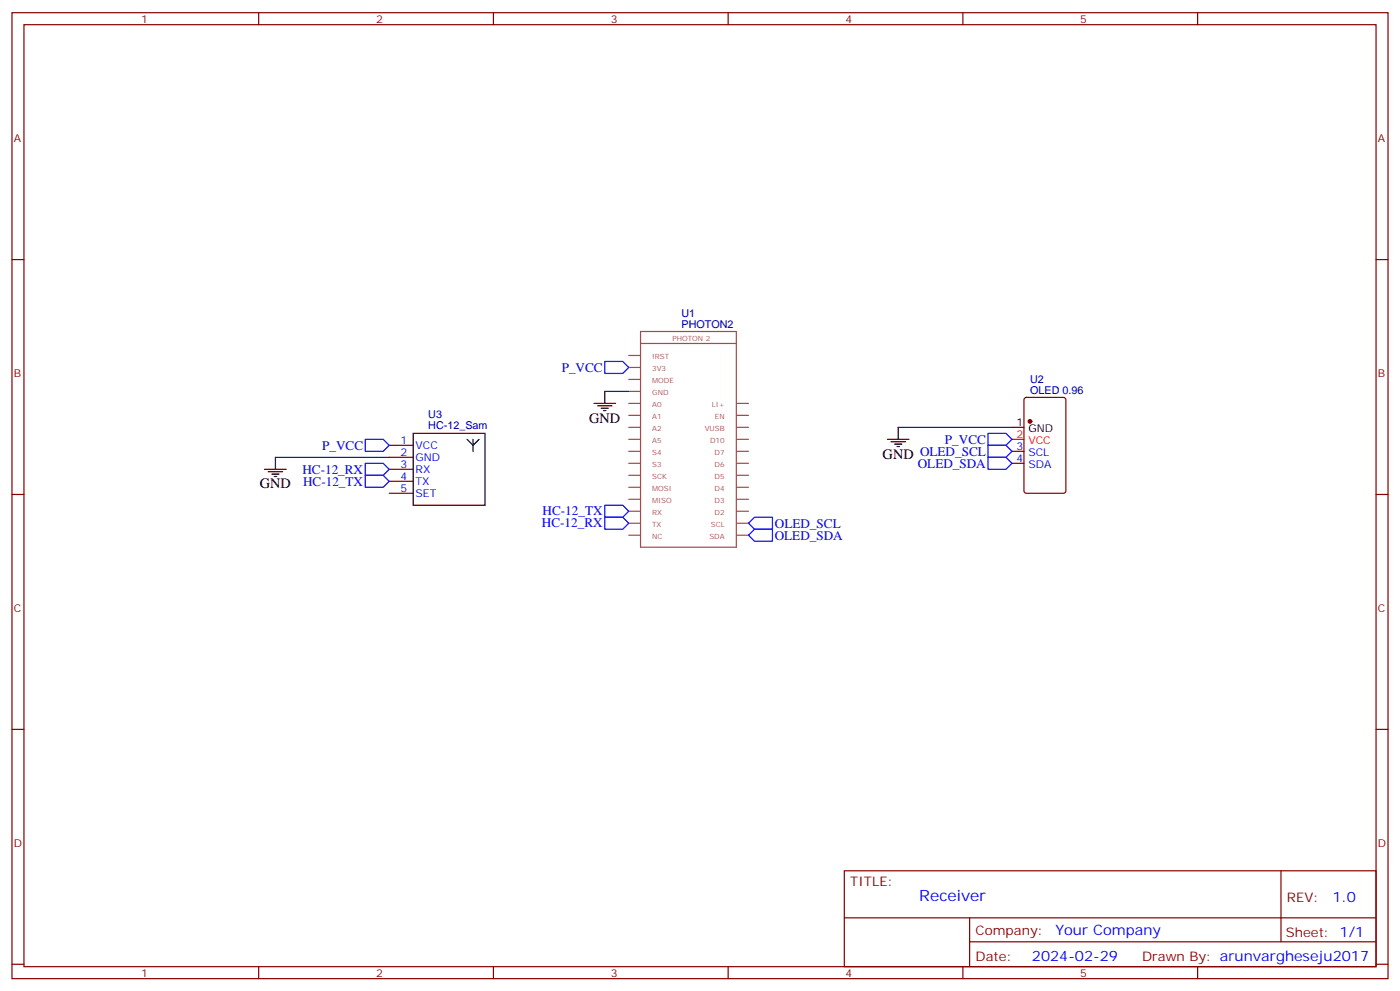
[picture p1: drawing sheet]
<svg xmlns="http://www.w3.org/2000/svg" width="412mm" height="292mm" viewBox="0 0 412 292" stroke-linecap="round" stroke-linejoin="round" font-family="sans-serif">
<g fill="none" stroke="#870000" stroke-width=".35">
<path d="M3.5 3.7h405.4v284.4h-405.4zM7.1 7.3h398.2v277.3h-398.2zM76.2 3.7v3.6M145.3 3.7v3.6M214.5 3.7v3.6M283.6 3.7v3.6M352.8 3.7v3.6M3.5 76.4h3.6M405.3 76.4h3.6M301.9 117.2l.4-.2h11l.6 .4 .1 27.1-.5 .6-11.2 .1-.6-.5-.1-27zM114.7 131.1h7M114.7 134.6h7"/>
<path d="M114.7 138.1h7M298.1 132.9h3.5M298.1 136.4h3.5M3.5 145.6h3.6M114.7 141.7h7M114.7 145.2h7M405.3 145.6h3.6M3.5 214.7h3.6M405.3 214.7h3.6M248.7 256.3h156.6v28.3h-156.6zM377.3 256.4v20.8M248.7 270.2h156.5"/>
<path d="M285.6 277.2h119.6M285.6 270.2v14.1M3.5 283.8h3.6M76.2 284.6v3.5M145.3 284.6v3.5M214.5 284.6v3.5M283.6 284.6v3.5M352.8 284.6v3.5M405.3 283.8h3.6"/>
</g>
<g fill="none" stroke="#a64a4a" stroke-width=".35">
<path d="M188.7 97.6h28.2v63.5h-28.2zM185.2 104.6h3.5M185.2 108.2h3.5M185.2 111.7h3.5M185.2 115.2h3.5M185.2 118.7h3.5M188.7 101.1h28.2M217 118.7h3.5M185.2 122.3h3.5M185.2 125.8h3.5M185.2 129.3h3.5M185.2 132.9h3.5"/>
<path d="M185.2 136.4h3.5M185.2 139.9h3.5M217 122.3h3.5M217 125.8h3.5M217 129.3h3.5M217 132.9h3.5M217 136.4h3.5M217 139.9h3.5M185.2 143.4h3.5M185.2 147h3.5M185.2 150.5h3.5M185.2 154h3.5"/>
<path d="M185.2 157.6h3.5M217 143.4h3.5M217 147h3.5M217 150.5h3.5M217 154h3.5M217 157.6h3.5"/>
</g>
<circle cx="303.4" cy="124" r=".53" fill="#870000" stroke="#870000" stroke-width=".35"/>
<g fill="none" stroke="#000" stroke-width=".35">
<path d="M175 118.7h6.3M176 119.5h4.3M178.2 115.2v3.5M78 138.1h6.3M79 138.9h4.3M80.1 139.6h2.1M81.1 134.6v3.5M121.7 127.6h21.2v21.1h-21.2zM137.6 129.3l1.7 1.8v1.8M139.3 129.3v1.8l1.8-1.8M177.1 120.2h2.1M177.8 120.9h.7"/>
<path d="M261.4 129.3h6.4M262.5 130h4.2M263.5 130.7h2.1M264.2 131.4h.7M264.6 125.8v3.5M298.1 125.8h3.5M80.8 140.3h.7"/>
</g>
<path d="M298.1 129.3h3.5" fill="none" stroke="#f00" stroke-width=".35"/>
<path d="M178.2 106.4h5.2l1.8 1.8-1.8 1.7h-5.2zM107.6 136.4h5.3l1.8 1.7-1.8 1.8h-5.3zM107.6 139.9h5.3l1.8 1.8-1.8 1.7h-5.3zM107.6 129.3h5.3l1.8 1.8-1.8 1.8h-5.3zM291 131.1h5.3l1.8 1.8-1.8 1.7h-5.3zM291 134.6h5.3l1.8 1.8-1.8 1.7h-5.3zM291 127.6h5.3l1.8 1.7-1.8 1.8h-5.3zM178.2 152.3h5.2l1.8 1.7-1.8 1.8h-5.2zM178.2 148.7h5.2l1.8 1.8-1.8 1.8h-5.2zM220.5 154l1.7-1.7h5.3v3.5h-5.3zM220.5 157.6l1.7-1.8h5.3v3.5h-5.3z" fill="none" stroke="#00f" stroke-width=".35"/>
<path d="M178.2 115.2h7M81.1 134.6h33.6M264.6 125.8h33.5" fill="none" stroke="#008700" stroke-width=".35"/>
<text font-size="4.6" fill="#00f" x="270.8" y="265.4">Receiver</text>
<g font-size="4.2">
<text x="173.6" y="124.4">GND</text>
<text x="260" y="135">GND OLED_SCL</text>
<text x="76.6" y="143.8">GND</text>
</g>
<g font-size="4.2" fill="#00f">
<text x="392.5" y="265.6">1.0</text>
<text x="310.9" y="275.2">Your Company</text>
<text x="304" y="283">2024-02-29</text>
</g>
<g font-size="3.9" fill="#00f">
<text x="165.5" y="109.4">P_VCC</text>
<text x="278.3" y="130.6">P_VCC</text>
<text x="94.9" y="132.3">P_VCC</text>
<text x="270.4" y="137.6">OLED_SDA</text>
<text x="89.1" y="139.4">HC-12_RX</text>
<text x="89.3" y="142.9">HC-12_TX</text>
<text x="159.6" y="155.3">HC-12_RX</text>
<text x="159.8" y="151.7">HC-12_TX</text>
<text x="228.2" y="155.3">OLED_SCL</text>
<text x="228.2" y="158.8">OLED_SDA</text>
</g>
<g font-size="3.9" fill="#800">
<text x="250.5" y="260.9">TITLE:</text>
<text x="379.1" y="265.6">REV:</text>
<text x="287.4" y="275.1">Company:</text>
<text x="378.7" y="275.7">Sheet: 1/1</text>
<text x="287.4" y="282.8">Date:</text>
<text x="336.4" y="282.9">Drawn By: arunvargheseju2017</text>
</g>
<g font-size="3.2" fill="#800">
<text x="41.6" y="6.7">1</text>
<text x="110.8" y="6.7">2</text>
<text x="179.9" y="6.7">3</text>
<text x="249.1" y="6.7">4</text>
<text x="318.2" y="6.7">5</text>
<text x="4.1" y="41.8">A</text>
<text x="405.9" y="41.8">A</text>
<text x="4.1" y="111">B</text>
<text x="405.9" y="111">B</text>
<text x="4.1" y="180.1">C</text>
<text x="405.9" y="180.1">C</text>
<text x="4.1" y="249.3">D</text>
<text x="405.9" y="249.3">D</text>
<text x="41.6" y="287.5">1</text>
<text x="110.8" y="287.5">2</text>
<text x="179.9" y="287.5">3</text>
<text x="249.1" y="287.5">4</text>
<text x="318.2" y="287.5">5</text>
</g>
<g font-size="3.2" fill="#000080">
<text x="200.7" y="93.3">U1</text>
<text x="200.7" y="96.5">PHOTON2</text>
<text x="303.4" y="112.6">U2</text>
<text x="303.4" y="115.9">OLED 0.96</text>
<text x="126.2" y="123">U3</text>
<text x="126.2" y="126.3">HC-12_Sam</text>
</g>
<g font-size="3.2">
<text x="299.4" y="125.4">1</text>
<text x="302.9" y="127.2">GND</text>
</g>
<g font-size="3.2" fill="#00f">
<text x="117.9" y="130.7">1</text>
<text x="117.9" y="134.3">2</text>
<text x="117.9" y="137.8">3</text>
<text x="122.4" y="132.2">VCC</text>
<text x="122.4" y="135.7">GND</text>
<text x="299.4" y="132.5">3</text>
<text x="299.4" y="136">4</text>
<text x="302.9" y="134.3">SCL</text>
<text x="302.9" y="137.8">SDA</text>
<text x="117.9" y="141.3">4</text>
<text x="122.4" y="139.2">RX</text>
<text x="122.4" y="142.7">TX</text>
<text x="117.9" y="144.9">5</text>
<text x="122.4" y="146.3">SET</text>
</g>
<g font-size="3.2" fill="#f00">
<text x="299.4" y="129">2</text>
<text x="302.9" y="130.7">VCC</text>
</g>
<g font-size="2.1" fill="#a54b4b">
<text x="198" y="100.3">PHOTON 2</text>
<text x="192.1" y="105.7">!RST</text>
<text x="192.1" y="109.2">3V3</text>
<text x="192.1" y="112.7">MODE</text>
<text x="192.1" y="116.3">GND</text>
<text x="192.1" y="119.8">A0</text>
<text x="209.7" y="119.8">LI+</text>
<text x="192.1" y="123.3">A1</text>
<text x="210.6" y="123.3">EN</text>
<text x="192.1" y="126.8">A2</text>
<text x="192.1" y="130.4">A5</text>
<text x="207.6" y="126.8">VUSB</text>
<text x="209.2" y="130.4">D10</text>
<text x="192.1" y="133.9">S4</text>
<text x="192.1" y="137.4">S3</text>
<text x="210.5" y="137.4">D6</text>
<text x="210.5" y="133.9">D7</text>
<text x="192.1" y="141">SCK</text>
<text x="210.5" y="141">D5</text>
<text x="192.1" y="144.5">MOSI</text>
<text x="192.1" y="148">MISO</text>
<text x="210.5" y="148">D3</text>
<text x="210.5" y="144.5">D4</text>
<text x="192.1" y="151.5">RX</text>
<text x="192.1" y="155.1">TX</text>
<text x="209.4" y="155.1">SCL</text>
<text x="210.5" y="151.5">D2</text>
<text x="192.1" y="158.6">NC</text>
<text x="209" y="158.6">SDA</text>
</g>
</svg>
